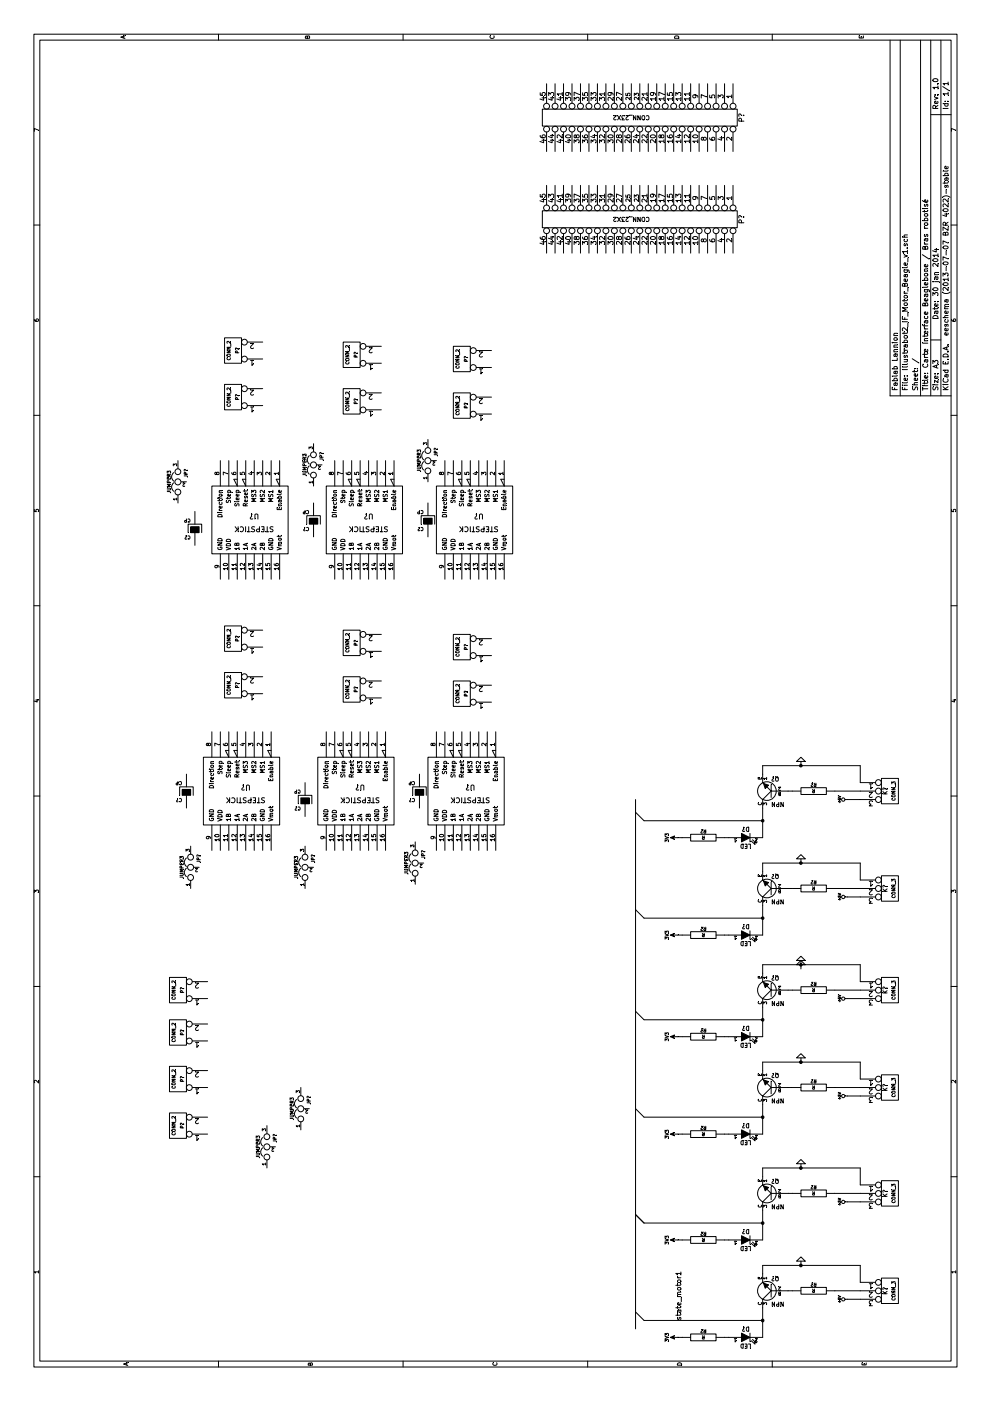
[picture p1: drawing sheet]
EESchema Schematic File Version 2
LIBS:power
LIBS:device
LIBS:transistors
LIBS:conn
LIBS:linear
LIBS:regul
LIBS:74xx
LIBS:cmos4000
LIBS:adc-dac
LIBS:memory
LIBS:xilinx
LIBS:special
LIBS:microcontrollers
LIBS:dsp
LIBS:microchip
LIBS:analog_switches
LIBS:motorola
LIBS:texas
LIBS:intel
LIBS:audio
LIBS:interface
LIBS:digital-audio
LIBS:philips
LIBS:display
LIBS:cypress
LIBS:siliconi
LIBS:opto
LIBS:atmel
LIBS:contrib
LIBS:valves
LIBS:Fablab_schematic_library
LIBS:Illustrabot2_IF_Motor_Beagle_v1-cache
EELAYER 27 0
EELAYER END
$Descr A3 16535 11693
encoding utf-8
Sheet 1 1
Title "Carte Interface Beaglebone / Bras robotisé"
Date "30 jan 2014"
Rev "1.0"
Comp "Fablab Lannion"
Comment1 ""
Comment2 ""
Comment3 ""
Comment4 ""
$EndDescr
$Comp
L STEPSTICK U?
U 1 1
P 7200 2850
F 0 "U?" H 7150 2800 60  0000 C CNN
F 1 "STEPSTICK" H 7150 2950 60  0000 C CNN
F 2 "~" H 7100 2850 60  0000 C CNN
F 3 "~" H 7100 2850 60  0000 C CNN
	1    7200 2850
	0    -1   -1   0   
$EndComp
$Comp
L STEPSTICK U?
U 1 1
P 7200 4200
F 0 "U?" H 7150 4150 60  0000 C CNN
F 1 "STEPSTICK" H 7150 4300 60  0000 C CNN
F 2 "~" H 7100 4200 60  0000 C CNN
F 3 "~" H 7100 4200 60  0000 C CNN
	1    7200 4200
	0    -1   -1   0   
$EndComp
$Comp
L STEPSTICK U?
U 1 1
P 7200 5500
F 0 "U?" H 7150 5450 60  0000 C CNN
F 1 "STEPSTICK" H 7150 5600 60  0000 C CNN
F 2 "~" H 7100 5500 60  0000 C CNN
F 3 "~" H 7100 5500 60  0000 C CNN
	1    7200 5500
	0    -1   -1   0   
$EndComp
$Comp
L STEPSTICK U?
U 1 1
P 10400 2950
F 0 "U?" H 10350 2900 60  0000 C CNN
F 1 "STEPSTICK" H 10350 3050 60  0000 C CNN
F 2 "~" H 10300 2950 60  0000 C CNN
F 3 "~" H 10300 2950 60  0000 C CNN
	1    10400 2950
	0    -1   -1   0   
$EndComp
$Comp
L STEPSTICK U?
U 1 1
P 10400 4300
F 0 "U?" H 10350 4250 60  0000 C CNN
F 1 "STEPSTICK" H 10350 4400 60  0000 C CNN
F 2 "~" H 10300 4300 60  0000 C CNN
F 3 "~" H 10300 4300 60  0000 C CNN
	1    10400 4300
	0    -1   -1   0   
$EndComp
$Comp
L STEPSTICK U?
U 1 1
P 10400 5600
F 0 "U?" H 10350 5550 60  0000 C CNN
F 1 "STEPSTICK" H 10350 5700 60  0000 C CNN
F 2 "~" H 10300 5600 60  0000 C CNN
F 3 "~" H 10300 5600 60  0000 C CNN
	1    10400 5600
	0    -1   -1   0   
$EndComp
$Comp
L CONN_2 P?
U 1 1
P 3250 2100
F 0 "P?" V 3200 2100 40  0000 C CNN
F 1 "CONN_2" V 3300 2100 40  0000 C CNN
F 2 "" H 3250 2100 60  0000 C CNN
F 3 "" H 3250 2100 60  0000 C CNN
	1    3250 2100
	0    -1   -1   0   
$EndComp
$Comp
L CONN_2 P?
U 1 1
P 3800 2100
F 0 "P?" V 3750 2100 40  0000 C CNN
F 1 "CONN_2" V 3850 2100 40  0000 C CNN
F 2 "" H 3800 2100 60  0000 C CNN
F 3 "" H 3800 2100 60  0000 C CNN
	1    3800 2100
	0    -1   -1   0   
$EndComp
$Comp
L CONN_2 P?
U 1 1
P 4350 2100
F 0 "P?" V 4300 2100 40  0000 C CNN
F 1 "CONN_2" V 4400 2100 40  0000 C CNN
F 2 "" H 4350 2100 60  0000 C CNN
F 3 "" H 4350 2100 60  0000 C CNN
	1    4350 2100
	0    -1   -1   0   
$EndComp
$Comp
L CP C?
U 1 1
P 7200 2200
F 0 "C?" H 7250 2300 40  0000 L CNN
F 1 "CP" H 7250 2100 40  0000 L CNN
F 2 "~" H 7300 2050 30  0000 C CNN
F 3 "~" H 7200 2200 300 0000 C CNN
	1    7200 2200
	0    -1   -1   0   
$EndComp
$Comp
L CP C?
U 1 1
P 10300 2300
F 0 "C?" H 10350 2400 40  0000 L CNN
F 1 "CP" H 10350 2200 40  0000 L CNN
F 2 "~" H 10400 2150 30  0000 C CNN
F 3 "~" H 10300 2300 300 0000 C CNN
	1    10300 2300
	0    -1   -1   0   
$EndComp
$Comp
L CP C?
U 1 1
P 10400 5050
F 0 "C?" H 10450 5150 40  0000 L CNN
F 1 "CP" H 10450 4950 40  0000 L CNN
F 2 "~" H 10500 4900 30  0000 C CNN
F 3 "~" H 10400 5050 300 0000 C CNN
	1    10400 5050
	0    -1   -1   0   
$EndComp
$Comp
L CONN_23X2 P?
U 1 1
P 13950 7450
F 0 "P?" H 13950 8750 60  0000 C CNN
F 1 "CONN_23X2" V 13950 7450 50  0000 C CNN
F 2 "" H 13950 7450 60  0000 C CNN
F 3 "" H 13950 7450 60  0000 C CNN
	1    13950 7450
	-1   0    0    1   
$EndComp
$Comp
L CONN_23X2 P?
U 1 1
P 15150 7450
F 0 "P?" H 15150 8750 60  0000 C CNN
F 1 "CONN_23X2" V 15150 7450 50  0000 C CNN
F 2 "" H 15150 7450 60  0000 C CNN
F 3 "" H 15150 7450 60  0000 C CNN
	1    15150 7450
	-1   0    0    1   
$EndComp
$Comp
L CP C?
U 1 1
P 7200 4950
F 0 "C?" H 7250 5050 40  0000 L CNN
F 1 "CP" H 7250 4850 40  0000 L CNN
F 2 "~" H 7300 4800 30  0000 C CNN
F 3 "~" H 7200 4950 300 0000 C CNN
	1    7200 4950
	0    -1   -1   0   
$EndComp
$Comp
L CP C?
U 1 1
P 10400 3700
F 0 "C?" H 10450 3800 40  0000 L CNN
F 1 "CP" H 10450 3600 40  0000 L CNN
F 2 "~" H 10500 3550 30  0000 C CNN
F 3 "~" H 10400 3700 300 0000 C CNN
	1    10400 3700
	0    -1   -1   0   
$EndComp
$Comp
L CP C?
U 1 1
P 7100 3600
F 0 "C?" H 7150 3700 40  0000 L CNN
F 1 "CP" H 7150 3500 40  0000 L CNN
F 2 "~" H 7200 3450 30  0000 C CNN
F 3 "~" H 7100 3600 300 0000 C CNN
	1    7100 3600
	0    -1   -1   0   
$EndComp
$Comp
L CONN_2 P?
U 1 1
P 4850 2100
F 0 "P?" V 4800 2100 40  0000 C CNN
F 1 "CONN_2" V 4900 2100 40  0000 C CNN
F 2 "" H 4850 2100 60  0000 C CNN
F 3 "" H 4850 2100 60  0000 C CNN
	1    4850 2100
	0    -1   -1   0   
$EndComp
$Comp
L JUMPER3 JP?
U 1 1
P 6300 2250
F 0 "JP?" H 6350 2150 40  0000 L CNN
F 1 "JUMPER3" H 6300 2350 40  0000 C CNN
F 2 "~" H 6300 2250 60  0000 C CNN
F 3 "~" H 6300 2250 60  0000 C CNN
	1    6300 2250
	1    0    0    -1  
$EndComp
$Comp
L JUMPER3 JP?
U 1 1
P 10850 2100
F 0 "JP?" H 10900 2000 40  0000 L CNN
F 1 "JUMPER3" H 10850 2200 40  0000 C CNN
F 2 "~" H 10850 2100 60  0000 C CNN
F 3 "~" H 10850 2100 60  0000 C CNN
	1    10850 2100
	1    0    0    -1  
$EndComp
$Comp
L JUMPER3 JP?
U 1 1
P 6300 3600
F 0 "JP?" H 6350 3500 40  0000 L CNN
F 1 "JUMPER3" H 6300 3700 40  0000 C CNN
F 2 "~" H 6300 3600 60  0000 C CNN
F 3 "~" H 6300 3600 60  0000 C CNN
	1    6300 3600
	1    0    0    -1  
$EndComp
$Comp
L JUMPER3 JP?
U 1 1
P 11050 3700
F 0 "JP?" H 11100 3600 40  0000 L CNN
F 1 "JUMPER3" H 11050 3800 40  0000 C CNN
F 2 "~" H 11050 3700 60  0000 C CNN
F 3 "~" H 11050 3700 60  0000 C CNN
	1    11050 3700
	1    0    0    -1  
$EndComp
$Comp
L JUMPER3 JP?
U 1 1
P 6350 4900
F 0 "JP?" H 6400 4800 40  0000 L CNN
F 1 "JUMPER3" H 6350 5000 40  0000 C CNN
F 2 "~" H 6350 4900 60  0000 C CNN
F 3 "~" H 6350 4900 60  0000 C CNN
	1    6350 4900
	1    0    0    -1  
$EndComp
$Comp
L JUMPER3 JP?
U 1 1
P 11100 5050
F 0 "JP?" H 11150 4950 40  0000 L CNN
F 1 "JUMPER3" H 11100 5150 40  0000 C CNN
F 2 "~" H 11100 5050 60  0000 C CNN
F 3 "~" H 11100 5050 60  0000 C CNN
	1    11100 5050
	1    0    0    -1  
$EndComp
$Comp
L JUMPER3 JP?
U 1 1
P 3000 3150
F 0 "JP?" H 3050 3050 40  0000 L CNN
F 1 "JUMPER3" H 3000 3250 40  0000 C CNN
F 2 "~" H 3000 3150 60  0000 C CNN
F 3 "~" H 3000 3150 60  0000 C CNN
	1    3000 3150
	1    0    0    -1  
$EndComp
$Comp
L JUMPER3 JP?
U 1 1
P 3450 3550
F 0 "JP?" H 3500 3450 40  0000 L CNN
F 1 "JUMPER3" H 3450 3650 40  0000 C CNN
F 2 "~" H 3450 3550 60  0000 C CNN
F 3 "~" H 3450 3550 60  0000 C CNN
	1    3450 3550
	1    0    0    -1  
$EndComp
$Comp
L CONN_2 P?
U 1 1
P 8450 2750
F 0 "P?" V 8400 2750 40  0000 C CNN
F 1 "CONN_2" V 8500 2750 40  0000 C CNN
F 2 "" H 8450 2750 60  0000 C CNN
F 3 "" H 8450 2750 60  0000 C CNN
	1    8450 2750
	0    -1   -1   0   
$EndComp
$Comp
L CONN_2 P?
U 1 1
P 9000 2750
F 0 "P?" V 8950 2750 40  0000 C CNN
F 1 "CONN_2" V 9050 2750 40  0000 C CNN
F 2 "" H 9000 2750 60  0000 C CNN
F 3 "" H 9000 2750 60  0000 C CNN
	1    9000 2750
	0    -1   -1   0   
$EndComp
$Comp
L CONN_2 P?
U 1 1
P 8400 4150
F 0 "P?" V 8350 4150 40  0000 C CNN
F 1 "CONN_2" V 8450 4150 40  0000 C CNN
F 2 "" H 8400 4150 60  0000 C CNN
F 3 "" H 8400 4150 60  0000 C CNN
	1    8400 4150
	0    -1   -1   0   
$EndComp
$Comp
L CONN_2 P?
U 1 1
P 8950 4150
F 0 "P?" V 8900 4150 40  0000 C CNN
F 1 "CONN_2" V 9000 4150 40  0000 C CNN
F 2 "" H 8950 4150 60  0000 C CNN
F 3 "" H 8950 4150 60  0000 C CNN
	1    8950 4150
	0    -1   -1   0   
$EndComp
$Comp
L CONN_2 P?
U 1 1
P 8350 5450
F 0 "P?" V 8300 5450 40  0000 C CNN
F 1 "CONN_2" V 8400 5450 40  0000 C CNN
F 2 "" H 8350 5450 60  0000 C CNN
F 3 "" H 8350 5450 60  0000 C CNN
	1    8350 5450
	0    -1   -1   0   
$EndComp
$Comp
L CONN_2 P?
U 1 1
P 8900 5450
F 0 "P?" V 8850 5450 40  0000 C CNN
F 1 "CONN_2" V 8950 5450 40  0000 C CNN
F 2 "" H 8900 5450 60  0000 C CNN
F 3 "" H 8900 5450 60  0000 C CNN
	1    8900 5450
	0    -1   -1   0   
$EndComp
$Comp
L CONN_2 P?
U 1 1
P 11850 2750
F 0 "P?" V 11800 2750 40  0000 C CNN
F 1 "CONN_2" V 11900 2750 40  0000 C CNN
F 2 "" H 11850 2750 60  0000 C CNN
F 3 "" H 11850 2750 60  0000 C CNN
	1    11850 2750
	0    -1   -1   0   
$EndComp
$Comp
L CONN_2 P?
U 1 1
P 12400 2750
F 0 "P?" V 12350 2750 40  0000 C CNN
F 1 "CONN_2" V 12450 2750 40  0000 C CNN
F 2 "" H 12400 2750 60  0000 C CNN
F 3 "" H 12400 2750 60  0000 C CNN
	1    12400 2750
	0    -1   -1   0   
$EndComp
$Comp
L CONN_2 P?
U 1 1
P 11800 4150
F 0 "P?" V 11750 4150 40  0000 C CNN
F 1 "CONN_2" V 11850 4150 40  0000 C CNN
F 2 "" H 11800 4150 60  0000 C CNN
F 3 "" H 11800 4150 60  0000 C CNN
	1    11800 4150
	0    -1   -1   0   
$EndComp
$Comp
L CONN_2 P?
U 1 1
P 12350 4150
F 0 "P?" V 12300 4150 40  0000 C CNN
F 1 "CONN_2" V 12400 4150 40  0000 C CNN
F 2 "" H 12350 4150 60  0000 C CNN
F 3 "" H 12350 4150 60  0000 C CNN
	1    12350 4150
	0    -1   -1   0   
$EndComp
$Comp
L CONN_2 P?
U 1 1
P 11750 5450
F 0 "P?" V 11700 5450 40  0000 C CNN
F 1 "CONN_2" V 11800 5450 40  0000 C CNN
F 2 "" H 11750 5450 60  0000 C CNN
F 3 "" H 11750 5450 60  0000 C CNN
	1    11750 5450
	0    -1   -1   0   
$EndComp
$Comp
L CONN_2 P?
U 1 1
P 12300 5450
F 0 "P?" V 12250 5450 40  0000 C CNN
F 1 "CONN_2" V 12350 5450 40  0000 C CNN
F 2 "" H 12300 5450 60  0000 C CNN
F 3 "" H 12300 5450 60  0000 C CNN
	1    12300 5450
	0    -1   -1   0   
$EndComp
$Comp
L CONN_3 K?
U 1 1
P 1300 10500
F 0 "K?" V 1250 10500 50  0000 C CNN
F 1 "CONN_3" V 1350 10500 40  0000 C CNN
F 2 "~" H 1300 10500 60  0000 C CNN
F 3 "~" H 1300 10500 60  0000 C CNN
	1    1300 10500
	0    1    1    0   
$EndComp
$Comp
L R R?
U 1 1
P 1300 9600
F 0 "R?" V 1380 9600 40  0000 C CNN
F 1 "R" V 1307 9601 40  0000 C CNN
F 2 "~" V 1230 9600 30  0000 C CNN
F 3 "~" H 1300 9600 30  0000 C CNN
	1    1300 9600
	1    0    0    -1  
$EndComp
$Comp
L NPN Q?
U 1 1
P 1300 9100
F 0 "Q?" H 1300 8950 50  0000 R CNN
F 1 "NPN" H 1300 9250 50  0000 R CNN
F 2 "~" H 1300 9100 60  0000 C CNN
F 3 "~" H 1300 9100 60  0000 C CNN
	1    1300 9100
	0    -1   -1   0   
$EndComp
$Comp
L R R?
U 1 1
P 750 8300
F 0 "R?" V 830 8300 40  0000 C CNN
F 1 "R" V 757 8301 40  0000 C CNN
F 2 "~" V 680 8300 30  0000 C CNN
F 3 "~" H 750 8300 30  0000 C CNN
	1    750  8300
	1    0    0    -1  
$EndComp
$Comp
L LED D?
U 1 1
P 750 8800
F 0 "D?" H 750 8900 50  0000 C CNN
F 1 "LED" H 750 8700 50  0000 C CNN
F 2 "~" H 750 8800 60  0000 C CNN
F 3 "~" H 750 8800 60  0000 C CNN
	1    750  8800
	0    1    1    0   
$EndComp
Wire Wire Line
	1300 10150 1300 9850
Wire Wire Line
	1300 9350 1300 9300
$Comp
L GND #PWR?
U 1 1
P 1650 9450
F 0 "#PWR?" H 1650 9450 30  0001 C CNN
F 1 "GND" H 1650 9380 30  0001 C CNN
F 2 "" H 1650 9450 60  0000 C CNN
F 3 "" H 1650 9450 60  0000 C CNN
	1    1650 9450
	0    -1   -1   0   
$EndComp
Wire Wire Line
	1500 9000 1600 9000
Wire Wire Line
	1600 9000 1600 10150
Wire Wire Line
	1600 9450 1650 9450
Wire Wire Line
	1600 10150 1400 10150
Connection ~ 1600 9450
$Comp
L 3V3 #PWR?
U 1 1
P 750 8000
F 0 "#PWR?" H 750 8100 40  0001 C CNN
F 1 "3V3" H 750 8125 40  0000 C CNN
F 2 "" H 750 8000 60  0000 C CNN
F 3 "" H 750 8000 60  0000 C CNN
	1    750  8000
	1    0    0    -1  
$EndComp
Wire Wire Line
	750  9000 1100 9000
Wire Wire Line
	750  8600 750  8550
Wire Wire Line
	750  8000 750  8050
$Comp
L +5V #PWR?
U 1 1
P 1200 10000
F 0 "#PWR?" H 1200 10090 20  0001 C CNN
F 1 "+5V" H 1200 10090 30  0000 C CNN
F 2 "" H 1200 10000 60  0000 C CNN
F 3 "" H 1200 10000 60  0000 C CNN
	1    1200 10000
	1    0    0    -1  
$EndComp
Wire Wire Line
	1200 10000 1200 10150
$Comp
L CONN_3 K?
U 1 1
P 2450 10500
F 0 "K?" V 2400 10500 50  0000 C CNN
F 1 "CONN_3" V 2500 10500 40  0000 C CNN
F 2 "~" H 2450 10500 60  0000 C CNN
F 3 "~" H 2450 10500 60  0000 C CNN
	1    2450 10500
	0    1    1    0   
$EndComp
$Comp
L R R?
U 1 1
P 2450 9600
F 0 "R?" V 2530 9600 40  0000 C CNN
F 1 "R" V 2457 9601 40  0000 C CNN
F 2 "~" V 2380 9600 30  0000 C CNN
F 3 "~" H 2450 9600 30  0000 C CNN
	1    2450 9600
	1    0    0    -1  
$EndComp
$Comp
L NPN Q?
U 1 1
P 2450 9100
F 0 "Q?" H 2450 8950 50  0000 R CNN
F 1 "NPN" H 2450 9250 50  0000 R CNN
F 2 "~" H 2450 9100 60  0000 C CNN
F 3 "~" H 2450 9100 60  0000 C CNN
	1    2450 9100
	0    -1   -1   0   
$EndComp
$Comp
L R R?
U 1 1
P 1900 8300
F 0 "R?" V 1980 8300 40  0000 C CNN
F 1 "R" V 1907 8301 40  0000 C CNN
F 2 "~" V 1830 8300 30  0000 C CNN
F 3 "~" H 1900 8300 30  0000 C CNN
	1    1900 8300
	1    0    0    -1  
$EndComp
$Comp
L LED D?
U 1 1
P 1900 8800
F 0 "D?" H 1900 8900 50  0000 C CNN
F 1 "LED" H 1900 8700 50  0000 C CNN
F 2 "~" H 1900 8800 60  0000 C CNN
F 3 "~" H 1900 8800 60  0000 C CNN
	1    1900 8800
	0    1    1    0   
$EndComp
Wire Wire Line
	2450 10150 2450 9850
Wire Wire Line
	2450 9350 2450 9300
$Comp
L GND #PWR?
U 1 1
P 2800 9450
F 0 "#PWR?" H 2800 9450 30  0001 C CNN
F 1 "GND" H 2800 9380 30  0001 C CNN
F 2 "" H 2800 9450 60  0000 C CNN
F 3 "" H 2800 9450 60  0000 C CNN
	1    2800 9450
	0    -1   -1   0   
$EndComp
Wire Wire Line
	2650 9000 2750 9000
Wire Wire Line
	2750 9000 2750 10150
Wire Wire Line
	2750 9450 2800 9450
Wire Wire Line
	2750 10150 2550 10150
Connection ~ 2750 9450
$Comp
L 3V3 #PWR?
U 1 1
P 1900 8000
F 0 "#PWR?" H 1900 8100 40  0001 C CNN
F 1 "3V3" H 1900 8125 40  0000 C CNN
F 2 "" H 1900 8000 60  0000 C CNN
F 3 "" H 1900 8000 60  0000 C CNN
	1    1900 8000
	1    0    0    -1  
$EndComp
Wire Wire Line
	1900 9000 2250 9000
Wire Wire Line
	1900 8600 1900 8550
Wire Wire Line
	1900 8000 1900 8050
$Comp
L +5V #PWR?
U 1 1
P 2350 10000
F 0 "#PWR?" H 2350 10090 20  0001 C CNN
F 1 "+5V" H 2350 10090 30  0000 C CNN
F 2 "" H 2350 10000 60  0000 C CNN
F 3 "" H 2350 10000 60  0000 C CNN
	1    2350 10000
	1    0    0    -1  
$EndComp
Wire Wire Line
	2350 10000 2350 10150
$Comp
L CONN_3 K?
U 1 1
P 3700 10500
F 0 "K?" V 3650 10500 50  0000 C CNN
F 1 "CONN_3" V 3750 10500 40  0000 C CNN
F 2 "~" H 3700 10500 60  0000 C CNN
F 3 "~" H 3700 10500 60  0000 C CNN
	1    3700 10500
	0    1    1    0   
$EndComp
$Comp
L R R?
U 1 1
P 3700 9600
F 0 "R?" V 3780 9600 40  0000 C CNN
F 1 "R" V 3707 9601 40  0000 C CNN
F 2 "~" V 3630 9600 30  0000 C CNN
F 3 "~" H 3700 9600 30  0000 C CNN
	1    3700 9600
	1    0    0    -1  
$EndComp
$Comp
L NPN Q?
U 1 1
P 3700 9100
F 0 "Q?" H 3700 8950 50  0000 R CNN
F 1 "NPN" H 3700 9250 50  0000 R CNN
F 2 "~" H 3700 9100 60  0000 C CNN
F 3 "~" H 3700 9100 60  0000 C CNN
	1    3700 9100
	0    -1   -1   0   
$EndComp
$Comp
L R R?
U 1 1
P 3150 8300
F 0 "R?" V 3230 8300 40  0000 C CNN
F 1 "R" V 3157 8301 40  0000 C CNN
F 2 "~" V 3080 8300 30  0000 C CNN
F 3 "~" H 3150 8300 30  0000 C CNN
	1    3150 8300
	1    0    0    -1  
$EndComp
$Comp
L LED D?
U 1 1
P 3150 8800
F 0 "D?" H 3150 8900 50  0000 C CNN
F 1 "LED" H 3150 8700 50  0000 C CNN
F 2 "~" H 3150 8800 60  0000 C CNN
F 3 "~" H 3150 8800 60  0000 C CNN
	1    3150 8800
	0    1    1    0   
$EndComp
Wire Wire Line
	3700 10150 3700 9850
Wire Wire Line
	3700 9350 3700 9300
$Comp
L GND #PWR?
U 1 1
P 4050 9450
F 0 "#PWR?" H 4050 9450 30  0001 C CNN
F 1 "GND" H 4050 9380 30  0001 C CNN
F 2 "" H 4050 9450 60  0000 C CNN
F 3 "" H 4050 9450 60  0000 C CNN
	1    4050 9450
	0    -1   -1   0   
$EndComp
Wire Wire Line
	3900 9000 4000 9000
Wire Wire Line
	4000 9000 4000 10150
Wire Wire Line
	4000 9450 4050 9450
Wire Wire Line
	4000 10150 3800 10150
Connection ~ 4000 9450
$Comp
L 3V3 #PWR?
U 1 1
P 3150 8000
F 0 "#PWR?" H 3150 8100 40  0001 C CNN
F 1 "3V3" H 3150 8125 40  0000 C CNN
F 2 "" H 3150 8000 60  0000 C CNN
F 3 "" H 3150 8000 60  0000 C CNN
	1    3150 8000
	1    0    0    -1  
$EndComp
Wire Wire Line
	3150 9000 3500 9000
Wire Wire Line
	3150 8600 3150 8550
Wire Wire Line
	3150 8000 3150 8050
$Comp
L +5V #PWR?
U 1 1
P 3600 10000
F 0 "#PWR?" H 3600 10090 20  0001 C CNN
F 1 "+5V" H 3600 10090 30  0000 C CNN
F 2 "" H 3600 10000 60  0000 C CNN
F 3 "" H 3600 10000 60  0000 C CNN
	1    3600 10000
	1    0    0    -1  
$EndComp
Wire Wire Line
	3600 10000 3600 10150
$Comp
L CONN_3 K?
U 1 1
P 4850 10500
F 0 "K?" V 4800 10500 50  0000 C CNN
F 1 "CONN_3" V 4900 10500 40  0000 C CNN
F 2 "~" H 4850 10500 60  0000 C CNN
F 3 "~" H 4850 10500 60  0000 C CNN
	1    4850 10500
	0    1    1    0   
$EndComp
$Comp
L R R?
U 1 1
P 4850 9600
F 0 "R?" V 4930 9600 40  0000 C CNN
F 1 "R" V 4857 9601 40  0000 C CNN
F 2 "~" V 4780 9600 30  0000 C CNN
F 3 "~" H 4850 9600 30  0000 C CNN
	1    4850 9600
	1    0    0    -1  
$EndComp
$Comp
L NPN Q?
U 1 1
P 4850 9100
F 0 "Q?" H 4850 8950 50  0000 R CNN
F 1 "NPN" H 4850 9250 50  0000 R CNN
F 2 "~" H 4850 9100 60  0000 C CNN
F 3 "~" H 4850 9100 60  0000 C CNN
	1    4850 9100
	0    -1   -1   0   
$EndComp
$Comp
L R R?
U 1 1
P 4300 8300
F 0 "R?" V 4380 8300 40  0000 C CNN
F 1 "R" V 4307 8301 40  0000 C CNN
F 2 "~" V 4230 8300 30  0000 C CNN
F 3 "~" H 4300 8300 30  0000 C CNN
	1    4300 8300
	1    0    0    -1  
$EndComp
$Comp
L LED D?
U 1 1
P 4300 8800
F 0 "D?" H 4300 8900 50  0000 C CNN
F 1 "LED" H 4300 8700 50  0000 C CNN
F 2 "~" H 4300 8800 60  0000 C CNN
F 3 "~" H 4300 8800 60  0000 C CNN
	1    4300 8800
	0    1    1    0   
$EndComp
Wire Wire Line
	4850 10150 4850 9850
Wire Wire Line
	4850 9350 4850 9300
$Comp
L GND #PWR?
U 1 1
P 5200 9450
F 0 "#PWR?" H 5200 9450 30  0001 C CNN
F 1 "GND" H 5200 9380 30  0001 C CNN
F 2 "" H 5200 9450 60  0000 C CNN
F 3 "" H 5200 9450 60  0000 C CNN
	1    5200 9450
	0    -1   -1   0   
$EndComp
Wire Wire Line
	5050 9000 5150 9000
Wire Wire Line
	5150 9000 5150 10150
Wire Wire Line
	5100 9450 5200 9450
Wire Wire Line
	5150 10150 4950 10150
Connection ~ 5150 9450
$Comp
L 3V3 #PWR?
U 1 1
P 4300 8000
F 0 "#PWR?" H 4300 8100 40  0001 C CNN
F 1 "3V3" H 4300 8125 40  0000 C CNN
F 2 "" H 4300 8000 60  0000 C CNN
F 3 "" H 4300 8000 60  0000 C CNN
	1    4300 8000
	1    0    0    -1  
$EndComp
Wire Wire Line
	4300 9000 4650 9000
Wire Wire Line
	4300 8600 4300 8550
Wire Wire Line
	4300 8000 4300 8050
$Comp
L +5V #PWR?
U 1 1
P 4750 10000
F 0 "#PWR?" H 4750 10090 20  0001 C CNN
F 1 "+5V" H 4750 10090 30  0000 C CNN
F 2 "" H 4750 10000 60  0000 C CNN
F 3 "" H 4750 10000 60  0000 C CNN
	1    4750 10000
	1    0    0    -1  
$EndComp
Wire Wire Line
	4750 10000 4750 10150
$Comp
L GND #PWR?
U 1 1
P 5150 9450
F 0 "#PWR?" H 5150 9450 30  0001 C CNN
F 1 "GND" H 5150 9380 30  0001 C CNN
F 2 "" H 5150 9450 60  0000 C CNN
F 3 "" H 5150 9450 60  0000 C CNN
	1    5150 9450
	0    -1   -1   0   
$EndComp
$Comp
L CONN_3 K?
U 1 1
P 6050 10500
F 0 "K?" V 6000 10500 50  0000 C CNN
F 1 "CONN_3" V 6100 10500 40  0000 C CNN
F 2 "~" H 6050 10500 60  0000 C CNN
F 3 "~" H 6050 10500 60  0000 C CNN
	1    6050 10500
	0    1    1    0   
$EndComp
$Comp
L R R?
U 1 1
P 6050 9600
F 0 "R?" V 6130 9600 40  0000 C CNN
F 1 "R" V 6057 9601 40  0000 C CNN
F 2 "~" V 5980 9600 30  0000 C CNN
F 3 "~" H 6050 9600 30  0000 C CNN
	1    6050 9600
	1    0    0    -1  
$EndComp
$Comp
L NPN Q?
U 1 1
P 6050 9100
F 0 "Q?" H 6050 8950 50  0000 R CNN
F 1 "NPN" H 6050 9250 50  0000 R CNN
F 2 "~" H 6050 9100 60  0000 C CNN
F 3 "~" H 6050 9100 60  0000 C CNN
	1    6050 9100
	0    -1   -1   0   
$EndComp
$Comp
L R R?
U 1 1
P 5500 8300
F 0 "R?" V 5580 8300 40  0000 C CNN
F 1 "R" V 5507 8301 40  0000 C CNN
F 2 "~" V 5430 8300 30  0000 C CNN
F 3 "~" H 5500 8300 30  0000 C CNN
	1    5500 8300
	1    0    0    -1  
$EndComp
$Comp
L LED D?
U 1 1
P 5500 8800
F 0 "D?" H 5500 8900 50  0000 C CNN
F 1 "LED" H 5500 8700 50  0000 C CNN
F 2 "~" H 5500 8800 60  0000 C CNN
F 3 "~" H 5500 8800 60  0000 C CNN
	1    5500 8800
	0    1    1    0   
$EndComp
Wire Wire Line
	6050 10150 6050 9850
Wire Wire Line
	6050 9350 6050 9300
$Comp
L GND #PWR?
U 1 1
P 6400 9450
F 0 "#PWR?" H 6400 9450 30  0001 C CNN
F 1 "GND" H 6400 9380 30  0001 C CNN
F 2 "" H 6400 9450 60  0000 C CNN
F 3 "" H 6400 9450 60  0000 C CNN
	1    6400 9450
	0    -1   -1   0   
$EndComp
Wire Wire Line
	6250 9000 6350 9000
Wire Wire Line
	6350 9000 6350 10150
Wire Wire Line
	6350 9450 6400 9450
Wire Wire Line
	6350 10150 6150 10150
Connection ~ 6350 9450
$Comp
L 3V3 #PWR?
U 1 1
P 5500 8000
F 0 "#PWR?" H 5500 8100 40  0001 C CNN
F 1 "3V3" H 5500 8125 40  0000 C CNN
F 2 "" H 5500 8000 60  0000 C CNN
F 3 "" H 5500 8000 60  0000 C CNN
	1    5500 8000
	1    0    0    -1  
$EndComp
Wire Wire Line
	5500 9000 5850 9000
Wire Wire Line
	5500 8600 5500 8550
Wire Wire Line
	5500 8000 5500 8050
$Comp
L +5V #PWR?
U 1 1
P 5950 10000
F 0 "#PWR?" H 5950 10090 20  0001 C CNN
F 1 "+5V" H 5950 10090 30  0000 C CNN
F 2 "" H 5950 10000 60  0000 C CNN
F 3 "" H 5950 10000 60  0000 C CNN
	1    5950 10000
	1    0    0    -1  
$EndComp
Wire Wire Line
	5950 10000 5950 10150
$Comp
L CONN_3 K?
U 1 1
P 7200 10500
F 0 "K?" V 7150 10500 50  0000 C CNN
F 1 "CONN_3" V 7250 10500 40  0000 C CNN
F 2 "~" H 7200 10500 60  0000 C CNN
F 3 "~" H 7200 10500 60  0000 C CNN
	1    7200 10500
	0    1    1    0   
$EndComp
$Comp
L R R?
U 1 1
P 7200 9600
F 0 "R?" V 7280 9600 40  0000 C CNN
F 1 "R" V 7207 9601 40  0000 C CNN
F 2 "~" V 7130 9600 30  0000 C CNN
F 3 "~" H 7200 9600 30  0000 C CNN
	1    7200 9600
	1    0    0    -1  
$EndComp
$Comp
L NPN Q?
U 1 1
P 7200 9100
F 0 "Q?" H 7200 8950 50  0000 R CNN
F 1 "NPN" H 7200 9250 50  0000 R CNN
F 2 "~" H 7200 9100 60  0000 C CNN
F 3 "~" H 7200 9100 60  0000 C CNN
	1    7200 9100
	0    -1   -1   0   
$EndComp
$Comp
L R R?
U 1 1
P 6650 8300
F 0 "R?" V 6730 8300 40  0000 C CNN
F 1 "R" V 6657 8301 40  0000 C CNN
F 2 "~" V 6580 8300 30  0000 C CNN
F 3 "~" H 6650 8300 30  0000 C CNN
	1    6650 8300
	1    0    0    -1  
$EndComp
$Comp
L LED D?
U 1 1
P 6650 8800
F 0 "D?" H 6650 8900 50  0000 C CNN
F 1 "LED" H 6650 8700 50  0000 C CNN
F 2 "~" H 6650 8800 60  0000 C CNN
F 3 "~" H 6650 8800 60  0000 C CNN
	1    6650 8800
	0    1    1    0   
$EndComp
Wire Wire Line
	7200 10150 7200 9850
Wire Wire Line
	7200 9350 7200 9300
$Comp
L GND #PWR?
U 1 1
P 7550 9450
F 0 "#PWR?" H 7550 9450 30  0001 C CNN
F 1 "GND" H 7550 9380 30  0001 C CNN
F 2 "" H 7550 9450 60  0000 C CNN
F 3 "" H 7550 9450 60  0000 C CNN
	1    7550 9450
	0    -1   -1   0   
$EndComp
Wire Wire Line
	7400 9000 7500 9000
Wire Wire Line
	7500 9000 7500 10150
Wire Wire Line
	7500 9450 7550 9450
Wire Wire Line
	7500 10150 7300 10150
Connection ~ 7500 9450
$Comp
L 3V3 #PWR?
U 1 1
P 6650 8000
F 0 "#PWR?" H 6650 8100 40  0001 C CNN
F 1 "3V3" H 6650 8125 40  0000 C CNN
F 2 "" H 6650 8000 60  0000 C CNN
F 3 "" H 6650 8000 60  0000 C CNN
	1    6650 8000
	1    0    0    -1  
$EndComp
Wire Wire Line
	6650 9000 7000 9000
Wire Wire Line
	6650 8600 6650 8550
Wire Wire Line
	6650 8000 6650 8050
$Comp
L +5V #PWR?
U 1 1
P 7100 10000
F 0 "#PWR?" H 7100 10090 20  0001 C CNN
F 1 "+5V" H 7100 10090 30  0000 C CNN
F 2 "" H 7100 10000 60  0000 C CNN
F 3 "" H 7100 10000 60  0000 C CNN
	1    7100 10000
	1    0    0    -1  
$EndComp
Wire Wire Line
	7100 10000 7100 10150
Wire Bus Line
	850  7500 7100 7500
Wire Wire Line
	950  7600 950  9000
Connection ~ 950  9000
Entry Wire Line
	950  7600 1050 7500
Wire Wire Line
	2100 7600 2100 9000
Connection ~ 2100 9000
Wire Wire Line
	3350 7600 3350 9000
Connection ~ 3350 9000
Wire Wire Line
	4500 7600 4500 9000
Connection ~ 4500 9000
Wire Wire Line
	5700 7600 5700 9000
Connection ~ 5700 9000
Wire Wire Line
	6850 7600 6850 9000
Connection ~ 6850 9000
Entry Wire Line
	2100 7600 2200 7500
Entry Wire Line
	2100 7600 2200 7500
Entry Wire Line
	3350 7600 3450 7500
Entry Wire Line
	4500 7600 4600 7500
Entry Wire Line
	5700 7600 5800 7500
Entry Wire Line
	6850 7600 6950 7500
Text Label 950  8050 0    60   ~ 0
state_motor1
$EndSCHEMATC
